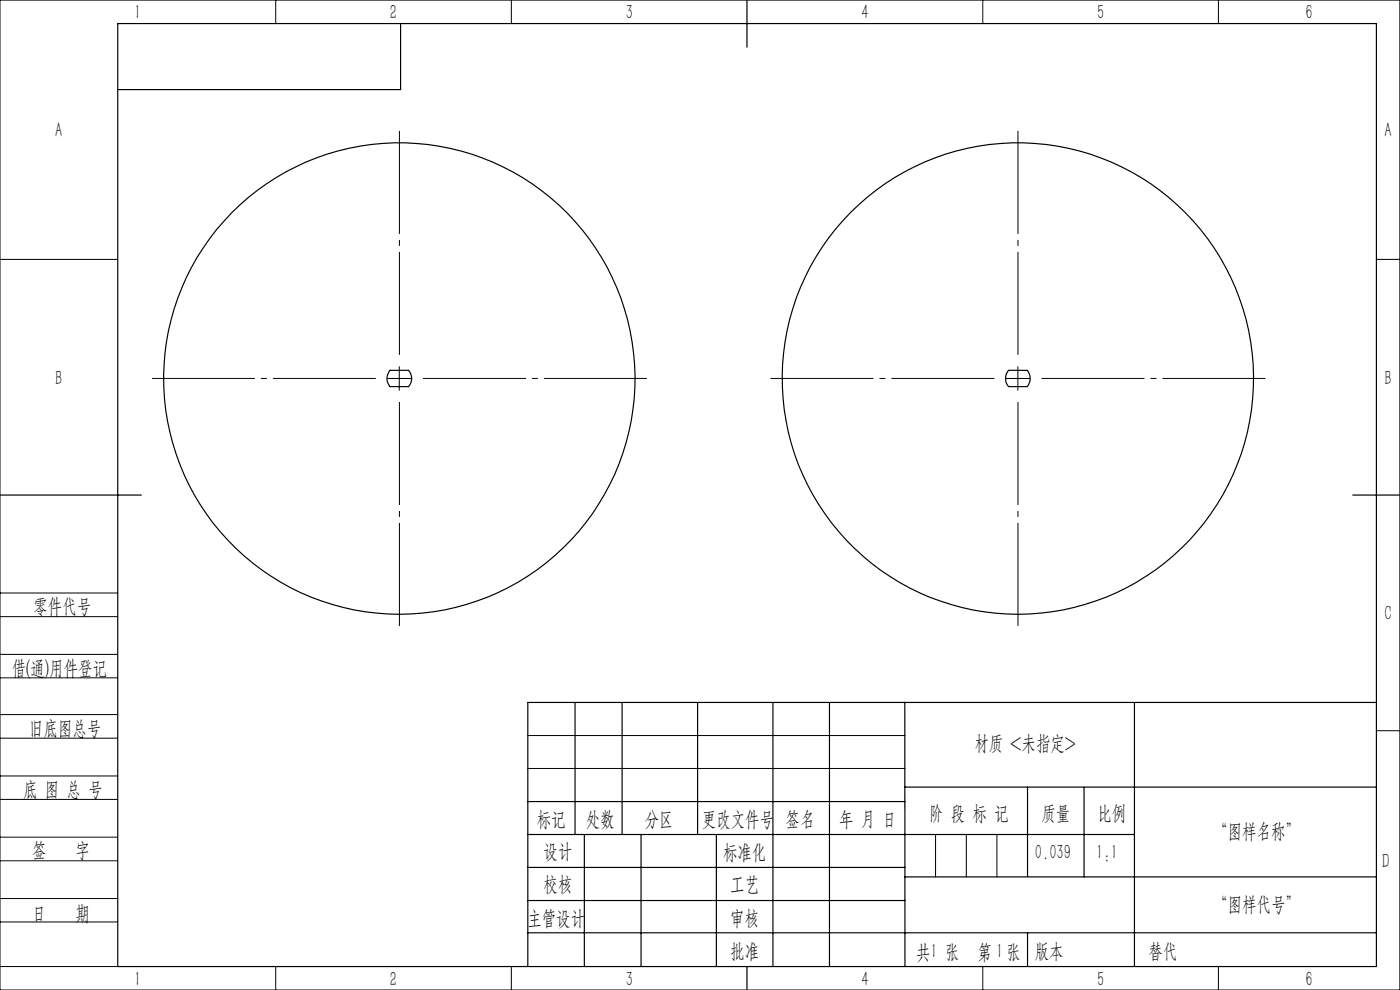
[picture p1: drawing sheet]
<svg xmlns="http://www.w3.org/2000/svg" width="297mm" height="210mm" viewBox="0 0 297 210" stroke-linecap="round" stroke-linejoin="round" font-family="sans-serif">
<g fill="none" stroke="#000" stroke-width=".25">
<path d="M25 5h267v200h-267zM85 5v14h-60M158.5 0v10M82.7 78.6h4a2.56 2.56 0 0 1 0 3.4h-4a2.67 2.67 0 0 1 0-3.4zM214 78.6h3.9a2.67 2.67 0 0 1 0 3.4h-3.9a2.67 2.67 0 0 1 0-3.4zM0 105h30M287 105h10M122 149v28M132 149v28M148 149v28M164 149v56M176 149v56"/>
<path d="M191.9 149l.1 56M240.7 149v56M292 149h-180v56M112 177h128.7M112 170h80M124 177v28M136 177v28M152 177v28M191.9 167h100.1M218 167v18.9M230 167v19M112 197.9h180"/>
<path d="M112 184h80M112 191h80M192 186h100M218 197.9v7.1M158.5 205v5"/>
<circle cx="84.7" cy="80.3" r="50"/>
<circle cx="215.9" cy="80.3" r="50"/>
</g>
<path d="M84.7 75.3v-47.5M216 75.3v-47.5M79.7 80.3h-47.5M84.7 85.3v47.5M89.7 80.3h47.5M211 80.3h-47.5M216 85.3v47.5M221 80.3h47.5" fill="none" stroke="#000" stroke-width=".21" stroke-dasharray="30.5 1.3 1.3 1.3" stroke-dashoffset="8.6" stroke-linecap="butt"/>
<g fill="none" stroke="#000" stroke-width=".21">
<path d="M0 0h297v210h-297zM58.5 0v5M108.5 0v5M208.5 0v5M258.5 0v5M0 55h25M292 55h5M84.7 77.8v5M215.9 77.8v5M82.2 80.3h5M213.4 80.3h5M0 138.8h25"/>
<path d="M0 125.8h25M0 130.8h25M0 143.8h25M0 156.6h25M0 151.6h25M112 156h80M292 155h5M0 169.6h25M0 164.6h25M0 177.6h25M112 163h80M198.5 177v9"/>
<path d="M205 177v9M211.5 177v9M0 182.6h25M0 190.6h25M0 195.6h25M0 205h25M58.5 205v5M108.5 205v5M208.5 205v5M258.5 205v5"/>
</g>
<g font-size="4.4">
<text x="28.5" y="4.1">1</text>
<text x="82.7" y="4.1">2</text>
<text x="132.7" y="4.1">3</text>
<text x="182.7" y="4.1">4</text>
<text x="232.7" y="4.1">5</text>
<text x="277" y="4.1">6</text>
<text x="11.7" y="29.1">A</text>
<text x="293.7" y="29.1">A</text>
<text x="11.7" y="81.6">B</text>
<text x="293.7" y="81.6">B</text>
<text x="7.1" y="130.1">零件代号</text>
<text x="293.7" y="131.6">C</text>
<text x="2.5" y="143.2">借(通)用件登记</text>
<text x="6.2" y="155.8">旧底图总号</text>
<text x="206.7" y="159.1">材质 &lt;未指定&gt;</text>
<text x="4.9" y="168.9">底 图 总 号</text>
<text x="197.1" y="173.8">阶 段 标 记</text>
<text x="221" y="173.8">质量</text>
<text x="232.8" y="173.8">比例</text>
<text x="113.9" y="175.2">标记</text>
<text x="124.3" y="175.2">处数</text>
<text x="136.8" y="175.2">分区</text>
<text x="148.9" y="175.2">更改文件号</text>
<text x="166.7" y="175.2">签名</text>
<text x="178.1" y="175.2">年 月 日</text>
<text x="257.4" y="177.8">“图样名称”</text>
<text x="6.8" y="181.9">签</text>
<text x="16" y="181.9">字</text>
<text x="115.3" y="182.1">设计</text>
<text x="153.4" y="182.1">标准化</text>
<text x="219.6" y="182.1">0.039</text>
<text x="232.6" y="182.1">1:1</text>
<text x="293.2" y="184.1">D</text>
<text x="115.3" y="189">校核</text>
<text x="154.9" y="189">工艺</text>
<text x="6.8" y="195.2">日</text>
<text x="16" y="195.2">期</text>
<text x="111.9" y="196.2">主管设计</text>
<text x="154.9" y="196.2">审核</text>
<text x="257.4" y="193.1">“图样代号”</text>
<text x="154.9" y="203.1">批准</text>
<text x="194.4" y="203.4">共 张</text>
<text x="197.4" y="203.1">1</text>
<text x="207.4" y="203.4">第 张</text>
<text x="211.3" y="203.1">1</text>
<text x="219.5" y="203.1">版本</text>
<text x="243.6" y="203.1">替代</text>
<text x="28.5" y="209.1">1</text>
<text x="82.7" y="209.1">2</text>
<text x="132.7" y="209.1">3</text>
<text x="182.7" y="209.1">4</text>
<text x="232.7" y="209.1">5</text>
<text x="277" y="209.1">6</text>
</g>
</svg>
